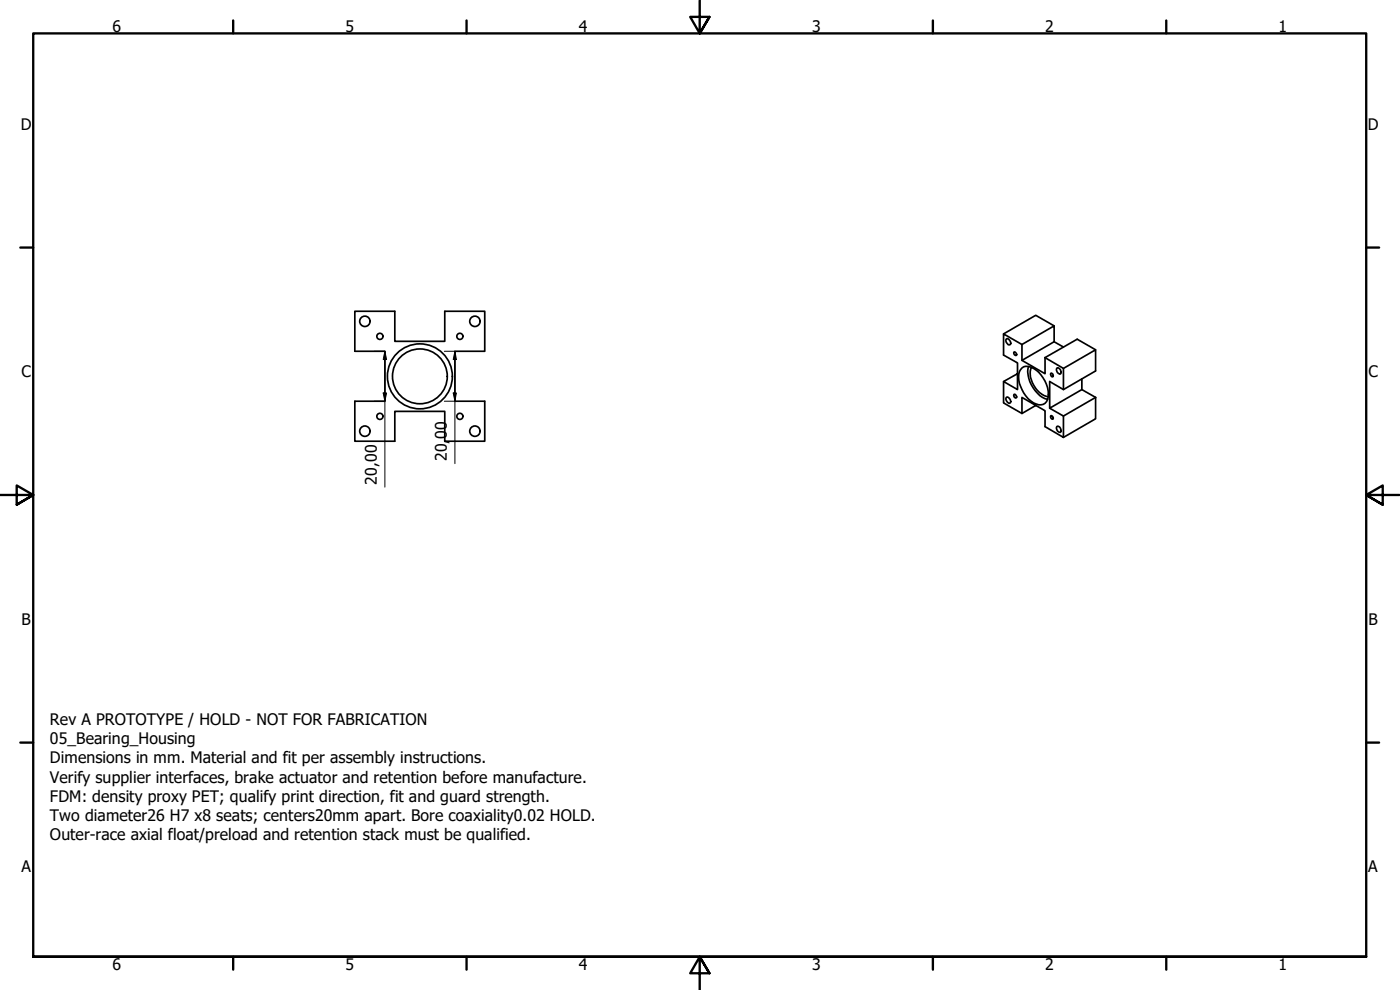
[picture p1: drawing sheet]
<svg xmlns="http://www.w3.org/2000/svg" width="420mm" height="297mm" viewBox="0 0 420 297" stroke-linecap="round" stroke-linejoin="round" font-family="sans-serif">
<!-- layer: Visible (ISO) -->
<g fill="none" stroke="#000" stroke-width=".51">
<path d="M106.5 93.4h12v9h15v-9h12v12h-9v15h9v12h-12v-9h-15v9h-12v-12h9v-15h-9zM316.4 97.8l-5.6-3.2-9.6 5.6M301.2 114.5v6.4l5.5 3.2M302 119.2a1.12 1.12 0 0 1 1.1 .6 1.12 1.12 0 0 1 0 1.2 1.25 1.25 0 0 1-1.1-1.8zM302 101.7a1.12 1.12 0 0 1 1.1 .5 1.12 1.12 0 0 1 0 1.2 1.25 1.25 0 0 1-1.1-1.7zM304.3 105.6l.6 .2 .2 .8-.7-.2zM304.4 118.3l.7 .6-.2 .5-.6-.5zM306.7 103.4l-5.5-3.2v6.3l4.2 2.4v8l-4.2-2.4 4.2-2.4M306.7 103.4v4.7l6.9 4v-4.8M306.7 103.4l9.7-5.6v4.7l-9.7 5.6M306.8 110.3a3.6 3.6 0 0 1 4.2 .7 9 9 0 0 1 3.4 8.9 2.36 2.36 0 0 1-3.4 1.3 9.2 9.2 0 0 1-5.1-9.7zM308.7 110a8.9 8.9 0 0 0 5.7 9.8"/>
<path d="M309.6 110.2a7.2 7.2 0 0 0 3.1 8.1l1.9 .7M313.6 107.3l5.6 3.2v6.4M315.5 111.9l.5 .5-.1 .7-.6-.6zM316.4 102.5l2.8 1.6M317.2 110.5a1.01 1.01 0 0 1 1.1 .5 1.01 1.01 0 0 1-.3 1.3l-.8-.9zM319.2 110.5l9.6-5.5v6.3l-9.6 5.6-4.2-2.4v8l9.7-5.6M324.7 113.7v3.2M324.7 116.9l4.1 2.3M328.8 119.2l-9.6 5.6-4.2-2.3M328.8 119.2v6.5l-9.6 5.5M328.8 105l-5.5-3.2-9.7 5.5M310.8 121.7l-4.1 2.4v-4.9l6.9 4v4.8l5.6 3.2v-6.4"/>
<path d="M315.3 124.8l.6 .2 .1 .7-.5-.2zM317.2 128a1.12 1.12 0 0 1 1.1 .5 1.12 1.12 0 0 1 0 1.2 1.19 1.19 0 0 1-1.1-1.7z"/>
<circle cx="109.5" cy="96.4" r="1.56"/>
<circle cx="142.5" cy="96.4" r="1.56"/>
<circle cx="114" cy="100.9" r=".92"/>
<circle cx="126" cy="112.9" r="9.7"/>
<circle cx="126" cy="112.9" r="8.2"/>
<circle cx="138" cy="100.9" r=".92"/>
<circle cx="109.5" cy="129.4" r="1.56"/>
<circle cx="114" cy="124.9" r=".92"/>
<circle cx="138" cy="124.9" r=".92"/>
<circle cx="142.5" cy="129.4" r="1.56"/>
</g>
<!-- layer: Border (ISO) -->
<g fill="none" stroke="#000" stroke-width=".7">
<path d="M70 6.1v3.9M140 6.1v3.9M210 0v10l-2.9-4.9h5.8l-2.9 4.9 2.9-4.9M280 6.1v3.9M350 6.1v3.9M6.1 74.3h3.9M410 74.3h3.9M0 148.5h10l-5-2.8v5.7l5-2.9-5 2.9M420 148.5h-10l5-2.8v5.7l-5-2.9 5 2.9M6.1 222.8h3.9M410 222.8h3.9M10 287.1v-277.1h400v277.1h-400h400"/>
<path d="M70 287.1v3.8M140 287.1v3.8M212.9 292l-2.9-4.9 2.9 4.9h-5.8l2.9-4.9v9.9M280 287.1v3.8M350 287.1v3.8"/>
</g>
<!-- layer: Dimension (ISO) -->
<path d="M112.3 105.4h3.2v15M115 117.9h1l-.5 2.5zM115.5 105.4l.5 2.5h-1zM133.3 105.4h3.2v33.7M136 117.9h1l-.5 2.5zM136.5 105.4l.5 2.5h-1zM112.3 120.4h3.2v25.8M133.3 120.4h3.2" fill="none" stroke="#000" stroke-width=".3"/>
<path d="M115 117.9h1l-.5 2.5zM115.5 105.4l.5 2.5h-1zM136 117.9h1l-.5 2.5zM136.5 105.4l.5 2.5h-1z" fill="#000"/>
<g font-size="4.8">
<text x="33.7" y="9.6">6</text>
<text x="103.7" y="9.6">5</text>
<text x="173.7" y="9.6">4</text>
<text x="243.7" y="9.6">3</text>
<text x="313.7" y="9.6">2</text>
<text x="383.7" y="9.6">1</text>
<text x="6.2" y="38.9">D</text>
<text x="410.5" y="38.9">D</text>
<text x="6.4" y="113.1">C</text>
<text x="410.7" y="113.1">C</text>
<text x="134.1" y="131.7" transform="rotate(-90 134.1 131.7)">00</text>
<text x="134.1" y="138.4" transform="rotate(-90 134.1 138.4)">20,</text>
<text x="113.1" y="145.4" transform="rotate(-90 113.1 145.4)">20,00</text>
<text x="6.4" y="187.4">B</text>
<text x="410.7" y="187.4">B</text>
<text x="15" y="217.5">Rev A PROTOTYPE / HOLD - NOT FOR FABRICATION</text>
<text x="15" y="223.3">05_Bearing_Housing</text>
<text x="15" y="229">Dimensions in mm. Material and fit per assembly instructions.</text>
<text x="15" y="234.8">Verify supplier interfaces, brake actuator and retention before manufacture.</text>
<text x="15" y="240.6">FDM: density proxy PET; qualify print direction, fit and guard strength.</text>
<text x="15" y="246.4">Two diameter26 H7 x8 seats; centers20mm apart. Bore coaxiality0.02 HOLD.</text>
<text x="15" y="252.1">Outer-race axial float/preload and retention stack must be qualified.</text>
<text x="6.4" y="261.7">A</text>
<text x="410.7" y="261.7">A</text>
<text x="33.7" y="290.9">6</text>
<text x="103.7" y="290.9">5</text>
<text x="173.7" y="290.9">4</text>
<text x="243.7" y="290.9">3</text>
<text x="313.7" y="290.9">2</text>
<text x="383.7" y="290.9">1</text>
</g>
</svg>
